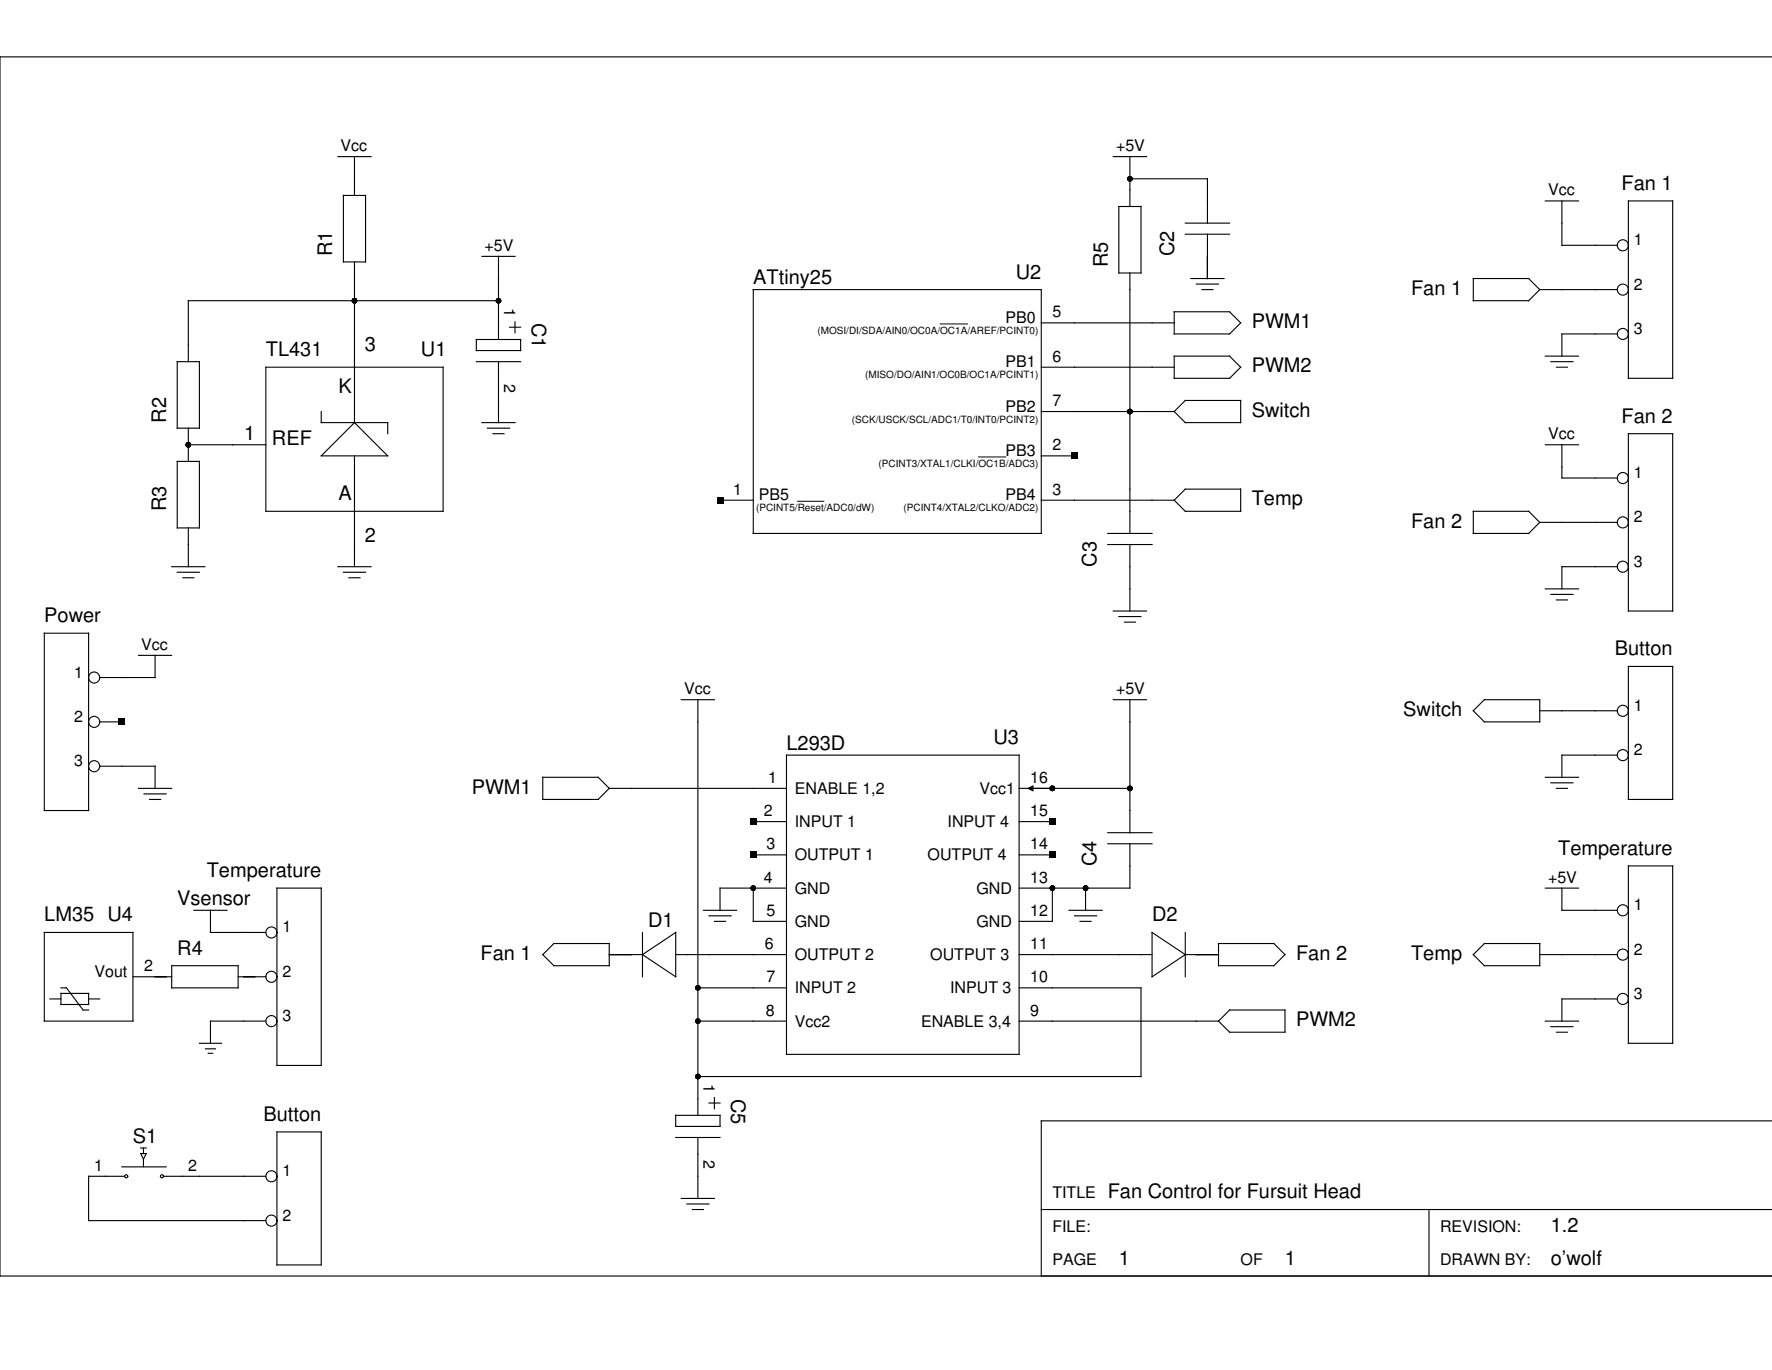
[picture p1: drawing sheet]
<svg xmlns="http://www.w3.org/2000/svg" width="279mm" height="216mm" viewBox="0 0 279 216" stroke-linecap="round" stroke-linejoin="round" font-family="sans-serif">
<g fill="none" stroke="#000" stroke-width=".17">
<path d="M279.4 9h-279.4v192.1h279.4M53.3 24.7h5.2M54.1 30.8h3.5v10.5h-3.5zM55.9 24.7v6.1M175.5 24.7h5.3M176.4 32.5h3.5v10.5h-3.5zM178.2 24.7v7.8M178.2 28.2h12.2v7M186.9 36.9h7M186.9 35.2h7M190.4 36.9v7M243.7 31.7h5.2"/>
<path d="M246.3 31.7v7h8.7M256.8 31.7h6.9v27.9h-6.9zM27.9 57h3.5v10.5h-3.5zM41.9 57.9h28v22.7h-28zM55.9 41.3v25.3M75.1 57h7M75.1 53.5h7v1.7h-7zM76 40.4h5.2M78.6 47.4h-48.9v9.6M78.6 40.4v13.1M78.6 57v9.6M80.3 51.6h1.8"/>
<path d="M81.2 50.7v1.8M118.8 45.6h45.4v38.5h-45.4zM164.2 57.9h20.9M164.2 50.9h20.9M178.2 43v41.1M185.1 49.1h8.8l1.7 1.8-1.7 1.7h-8.8zM185.1 56.1h8.8l1.7 1.8-1.7 1.7h-8.8zM187.8 43.9h5.2M188.6 44.8h3.5M189.5 45.6h1.8M232.3 43.9h8.7l1.8 1.7-1.8 1.8h-8.7zM242.8 45.6h12.2"/>
<path d="M243.7 56.1h5.2M244.5 57h3.5M245.4 57.9h1.7M255 52.6h-8.7v3.5M27.9 72.7h3.5v10.5h-3.5zM29.7 70.1h12.2M29.7 67.5v5.2M50.7 64.9v1.7h10.4v1.7M55.9 66.6l5.2 5.2h-10.4zM55.9 71.8v17.5M76 66.6h5.2M76.9 67.5h3.4"/>
<path d="M77.7 68.3h1.8M113.5 78.8h5.3M164.2 71.8h5.2M164.2 64.9h20.9M164.2 78.8h20.9M186.9 63.1h8.7v3.5h-8.7l-1.8-1.7zM186.9 77.1h8.7v3.5h-8.7l-1.8-1.8zM243.7 70.1h5.2M246.3 70.1v5.2h8.7M256.8 68.3h6.9v28h-6.9zM7 99.8h7v27.9h-7zM27.1 89.3h5.2"/>
<path d="M27.9 90.2h3.5M28.8 91.1h1.8M29.7 83.2v6.1M53.3 89.3h5.2M54.1 90.2h3.5M55 91.1h1.8M174.7 84.1h6.9M174.7 85.8h6.9M175.5 96.3h5.3M176.4 97.2h3.5M177.3 98h1.7M178.2 85.8v10.5"/>
<path d="M232.3 80.6h8.7l1.8 1.7-1.8 1.8h-8.7zM242.8 82.3h12.2M243.7 92.8h5.2M244.5 93.7h3.5M245.4 94.5h1.7M255 89.3h-8.7v3.5M15.7 113.8h3.5M21.8 103.3h5.3M24.5 103.3v3.5h-8.8M107.4 110.3h5.3M110 110.3v65.5M124 119h36.7v47.2h-36.7z"/>
<path d="M175.5 110.3h5.3M178.2 110.3v20.9M234 110.3h8.8v3.5h-8.8l-1.7-1.8zM242.8 112h12.2M255 119h-8.7v3.5M256.8 105h6.9v21h-6.9zM15.7 120.7h8.8v3.5M21.8 124.2h5.3M22.7 125.1h3.5M23.6 126h1.7M43.7 140h7v27.9h-7zM85.6 122.5h8.7l1.8 1.7-1.8 1.8h-8.7z"/>
<path d="M96.1 124.2h27.9M118.8 140v5.2h5.2M118.8 129.5h5.2M118.8 134.7h5.2M124 140h-10.5v3.5M160.7 124.2h17.5M160.7 129.5h5.2M160.7 134.7h5.2M165.9 140v5.2h-5.2M171.2 140v3.5M174.7 133h6.9M174.7 131.2h6.9"/>
<path d="M178.2 133v7h-17.5M243.7 140h5.2M243.7 122.5h5.2M244.5 123.4h3.5M245.4 124.2h1.7M246.3 140v3.5h8.7M256.8 136.5h6.9v27.9h-6.9zM7 146.9h14v14h-14zM7.9 157.4h1.7M9.6 156.6h4.4v1.7h-4.4zM9.6 155.7h.9l2.6 3.5h.9M14 157.4h1.7"/>
<path d="M21 153.9h6.1M27.1 152.2h10.5v3.5h-10.5zM30.6 143.5h5.2M33.2 143.5v3.4h8.7M37.6 153.9h4.3M85.6 150.4l1.7-1.7h8.8v3.5h-8.8zM96.1 150.4h5.2M101.3 150.4l5.2-3.5v7zM101.3 146.9v7M106.5 150.4h17.5M110 155.7h14M110.9 143.5h5.3"/>
<path d="M111.8 144.3h3.5M112.7 145.2h1.7M160.7 155.7h19.2v14h-69.9M160.7 150.4h20.9M168.5 143.5h5.3M169.4 144.3h3.5M170.3 145.2h1.7M181.6 146.9l5.3 3.5-5.3 3.5zM186.9 150.4h5.2M186.9 146.9v7M192.1 148.7h8.8l1.7 1.7-1.7 1.8h-8.8zM232.3 150.4l1.7-1.7h8.8v3.5h-8.8z"/>
<path d="M242.8 150.4h12.2M255 157.4h-8.7v3.5M31.4 164.4h3.5M32.4 165.3h1.6M32.8 166h.7M41.9 160.9h-8.7v3.5M43.7 178.4h7v20.9h-7zM106.5 175.8h7v1.7h-7zM106.5 179.3h7M110 160.9h14M110 179.3v9.6M111.8 173.8h1.7"/>
<path d="M112.6 173v1.7M160.7 160.9h31.4M192.1 160.9l1.8-1.7h8.7v3.5h-8.7zM243.7 160.9h5.2M244.5 161.8h3.5M245.4 162.7h1.7M279.4 176.6h-115.2v24.5M19.2 183.9h7M19.6 185.4h-5.6v7h27.9M22.2 180.9h.9M22.2 181.8h.9l-.5 .9zM22.6 180.9v.9"/>
<path d="M22.6 182.7v1.2M25.8 185.4h16.1M107.4 188.9h5.3M108.3 189.7h3.5M109.2 190.6h1.7M164.2 190.6h115.2M225.3 190.6v10.5"/>
<circle cx="255.9" cy="38.7" r=".87"/>
<circle cx="255.9" cy="52.6" r=".87"/>
<circle cx="255.9" cy="45.6" r=".87"/>
<circle cx="255.9" cy="75.3" r=".87"/>
<circle cx="255.9" cy="82.3" r=".87"/>
<circle cx="255.9" cy="89.3" r=".87"/>
<circle cx="14.8" cy="106.8" r=".87"/>
<circle cx="14.8" cy="113.8" r=".87"/>
<circle cx="255.9" cy="119" r=".87"/>
<circle cx="255.9" cy="112" r=".87"/>
<circle cx="14.8" cy="120.7" r=".87"/>
<circle cx="42.8" cy="146.9" r=".87"/>
<circle cx="42.8" cy="153.9" r=".87"/>
<circle cx="255.9" cy="157.4" r=".87"/>
<circle cx="255.9" cy="150.4" r=".87"/>
<circle cx="255.9" cy="143.5" r=".87"/>
<circle cx="42.8" cy="160.9" r=".87"/>
<circle cx="19.9" cy="185.4" r=".24"/>
<circle cx="25.5" cy="185.4" r=".24"/>
<circle cx="42.8" cy="192.4" r=".87"/>
<circle cx="42.8" cy="185.4" r=".87"/>
</g>
<g fill="#000">
<path d="M113 78.3h1.1v1.1h-1.1zM168.9 71.3h1v1.1h-1zM18.7 113.2h1v1.1h-1zM118.2 129h1.1v1h-1.1zM118.2 134.2h1.1v1h-1.1zM161.9 124.2l1.1-.5v1.1zM165.4 129h1.1v1h-1.1zM165.4 134.2h1.1v1h-1.1z"/>
<circle cx="178.2" cy="28.2" r=".44"/>
<circle cx="55.9" cy="47.4" r=".44"/>
<circle cx="78.6" cy="47.4" r=".44"/>
<circle cx="29.7" cy="70.1" r=".44"/>
<circle cx="178.2" cy="64.9" r=".44"/>
<circle cx="118.8" cy="140" r=".44"/>
<circle cx="165.9" cy="140" r=".44"/>
<circle cx="165.9" cy="124.2" r=".44"/>
<circle cx="171.2" cy="140" r=".44"/>
<circle cx="178.2" cy="124.2" r=".44"/>
<circle cx="110" cy="155.7" r=".44"/>
<circle cx="110" cy="169.7" r=".44"/>
<circle cx="110" cy="160.9" r=".44"/>
</g>
<path d="M148.2 51.1h4.3M125.8 79h4.1M154.3 72h4.3" fill="none" stroke="#000" stroke-width=".16"/>
<g font-size="3.2">
<text x="255.7" y="29.9">Fan 1</text>
<text x="52.4" y="40.4" transform="rotate(-90 52.4 40.4)">R1</text>
<text x="185.1" y="40.4" transform="rotate(-90 185.1 40.4)">C2</text>
<text x="118.8" y="44.8">ATtiny25</text>
<text x="160.2" y="43.9">U2</text>
<text x="174.7" y="42.1" transform="rotate(-90 174.7 42.1)">R5</text>
<text x="222.5" y="46.5">Fan 1</text>
<text x="83.8" y="50.9" transform="rotate(90 83.8 50.9)">C1</text>
<text x="197.4" y="51.7">PWM1</text>
<text x="41.9" y="56.1">TL431</text>
<text x="57.6" y="55.2">3</text>
<text x="66.4" y="56.1">U1</text>
<text x="197.4" y="58.7">PWM2</text>
<text x="53.4" y="61.9">K</text>
<text x="197.4" y="65.7">Switch</text>
<text x="26.2" y="66.6" transform="rotate(-90 26.2 66.6)">R2</text>
<text x="38.5" y="69.3">1</text>
<text x="42.9" y="70.2">REF</text>
<text x="255.7" y="66.6">Fan 2</text>
<text x="26.2" y="80.6" transform="rotate(-90 26.2 80.6)">R3</text>
<text x="53.4" y="78.8">A</text>
<text x="197.4" y="79.6">Temp</text>
<text x="222.5" y="83.1">Fan 2</text>
<text x="57.6" y="85.4">2</text>
<text x="172.9" y="89.3" transform="rotate(-90 172.9 89.3)">C3</text>
<text x="7" y="98">Power</text>
<text x="254.6" y="103.3">Button</text>
<text x="221.3" y="112.9">Switch</text>
<text x="124" y="118.1">L293D</text>
<text x="156.7" y="117.3">U3</text>
<text x="74.4" y="125.1">PWM1</text>
<text x="172.9" y="136.5" transform="rotate(-90 172.9 136.5)">C4</text>
<text x="245.7" y="134.7">Temperature</text>
<text x="27.9" y="142.6">Vsensor</text>
<text x="32.6" y="138.2">Temperature</text>
<text x="7" y="145.2">LM35 U4</text>
<text x="102.2" y="146.1">D1</text>
<text x="181.6" y="145.2">D2</text>
<text x="27.9" y="150.4">R4</text>
<text x="75.8" y="151.3">Fan 1</text>
<text x="204.4" y="151.3">Fan 2</text>
<text x="222.5" y="151.3">Temp</text>
<text x="204.4" y="161.7">PWM2</text>
<text x="115.3" y="173.1" transform="rotate(90 115.3 173.1)">C5</text>
<text x="41.5" y="176.6">Button</text>
<text x="21" y="180.1">S1</text>
<text x="174.7" y="188.9">Fan Control for Fursuit Head</text>
<text x="244.5" y="194.1">1.2</text>
<text x="176.4" y="199.3">1</text>
<text x="202.6" y="199.3">1</text>
<text x="244.5" y="199.3">o’wolf</text>
</g>
<g font-size="2.5">
<text x="53.7" y="23.8">Vcc</text>
<text x="176" y="23.8">+5V</text>
<text x="244.1" y="30.8">Vcc</text>
<text x="76.4" y="39.5">+5V</text>
<text x="257.6" y="38.7">1</text>
<text x="257.6" y="45.6">2</text>
<text x="79.5" y="48.6" transform="rotate(90 79.5 48.6)">1</text>
<text x="158.5" y="50.9">PB0</text>
<text x="165.9" y="50">5</text>
<text x="257.6" y="52.6">3</text>
<text x="158.5" y="57.9">PB1</text>
<text x="165.9" y="57">6</text>
<text x="79.5" y="60.5" transform="rotate(90 79.5 60.5)">2</text>
<text x="158.5" y="64.9">PB2</text>
<text x="165.9" y="64">7</text>
<text x="158.5" y="71.8">PB3</text>
<text x="165.9" y="71">2</text>
<text x="244.1" y="69.2">Vcc</text>
<text x="115.6" y="78">1</text>
<text x="165.9" y="78">3</text>
<text x="257.6" y="75.3">1</text>
<text x="119.6" y="78.8">PB5</text>
<text x="158.5" y="78.8">PB4</text>
<text x="257.6" y="82.3">2</text>
<text x="257.6" y="89.3">3</text>
<text x="11.7" y="106.8">1</text>
<text x="22.3" y="102.4">Vcc</text>
<text x="11.7" y="113.8">2</text>
<text x="107.9" y="109.4">Vcc</text>
<text x="176" y="109.4">+5V</text>
<text x="257.6" y="112">1</text>
<text x="257.6" y="119">2</text>
<text x="11.7" y="120.7">3</text>
<text x="121.1" y="123.4">1</text>
<text x="125.3" y="125.1">ENABLE 1,2</text>
<text x="154.4" y="125.1">Vcc1</text>
<text x="162.4" y="123.4">16</text>
<text x="120.4" y="128.6">2</text>
<text x="125.3" y="130.4">INPUT 1</text>
<text x="149.4" y="130.4">INPUT 4</text>
<text x="162.4" y="128.6">15</text>
<text x="120.9" y="133.8">3</text>
<text x="125.3" y="135.6">OUTPUT 1</text>
<text x="146.3" y="135.6">OUTPUT 4</text>
<text x="162.4" y="133.8">14</text>
<text x="120.4" y="139.1">4</text>
<text x="125.3" y="140.8">GND</text>
<text x="153.9" y="140.8">GND</text>
<text x="162.4" y="139.1">13</text>
<text x="244.1" y="139.1">+5V</text>
<text x="257.6" y="143.5">1</text>
<text x="44.5" y="146.9">1</text>
<text x="120.6" y="149.6">6</text>
<text x="120.9" y="144.3">5</text>
<text x="125.3" y="146.1">GND</text>
<text x="153.9" y="146.1">GND</text>
<text x="162.4" y="144.3">12</text>
<text x="162.4" y="149.6">11</text>
<text x="14.9" y="153.9">Vout</text>
<text x="22.7" y="153.1">2</text>
<text x="44.5" y="153.9">2</text>
<text x="120.9" y="154.8">7</text>
<text x="125.3" y="151.3">OUTPUT 2</text>
<text x="146.7" y="151.3">OUTPUT 3</text>
<text x="162.4" y="154.8">10</text>
<text x="257.6" y="150.4">2</text>
<text x="44.5" y="160.9">3</text>
<text x="120.7" y="160">8</text>
<text x="125.3" y="161.8">Vcc2</text>
<text x="125.3" y="156.6">INPUT 2</text>
<text x="145.2" y="161.8">ENABLE 3,4</text>
<text x="149.8" y="156.6">INPUT 3</text>
<text x="162.4" y="160">9</text>
<text x="257.6" y="157.4">3</text>
<text x="110.9" y="170.9" transform="rotate(90 110.9 170.9)">1</text>
<text x="14.8" y="184.5">1</text>
<text x="29.7" y="184.5">2</text>
<text x="44.5" y="185.4">1</text>
<text x="110.9" y="182.8" transform="rotate(90 110.9 182.8)">2</text>
<text x="165.9" y="188.9">TITLE</text>
<text x="44.5" y="192.4">2</text>
<text x="165.9" y="194.1">FILE:</text>
<text x="227.1" y="194.1">REVISION:</text>
<text x="165.9" y="199.3">PAGE</text>
<text x="195.6" y="199.3">OF</text>
<text x="227.1" y="199.3">DRAWN BY:</text>
</g>
<g font-size="1.6">
<text x="128.9" y="52.6">(MOSI/DI/SDA/AIN0/OC0A/OC1A/AREF/PCINT0)</text>
<text x="136.4" y="59.6">(MISO/DO/AIN1/OC0B/OC1A/PCINT1)</text>
<text x="134.3" y="66.6">(SCK/USCK/SCL/ADC1/T0/INT0/PCINT2)</text>
<text x="138.5" y="73.6">(PCINT3/XTAL1/CLKI/OC1B/ADC3)</text>
<text x="119.2" y="80.6">(PCINT5/Reset/ADC0/dW)</text>
<text x="142.5" y="80.6">(PCINT4/XTAL2/CLKO/ADC2)</text>
</g>
</svg>
